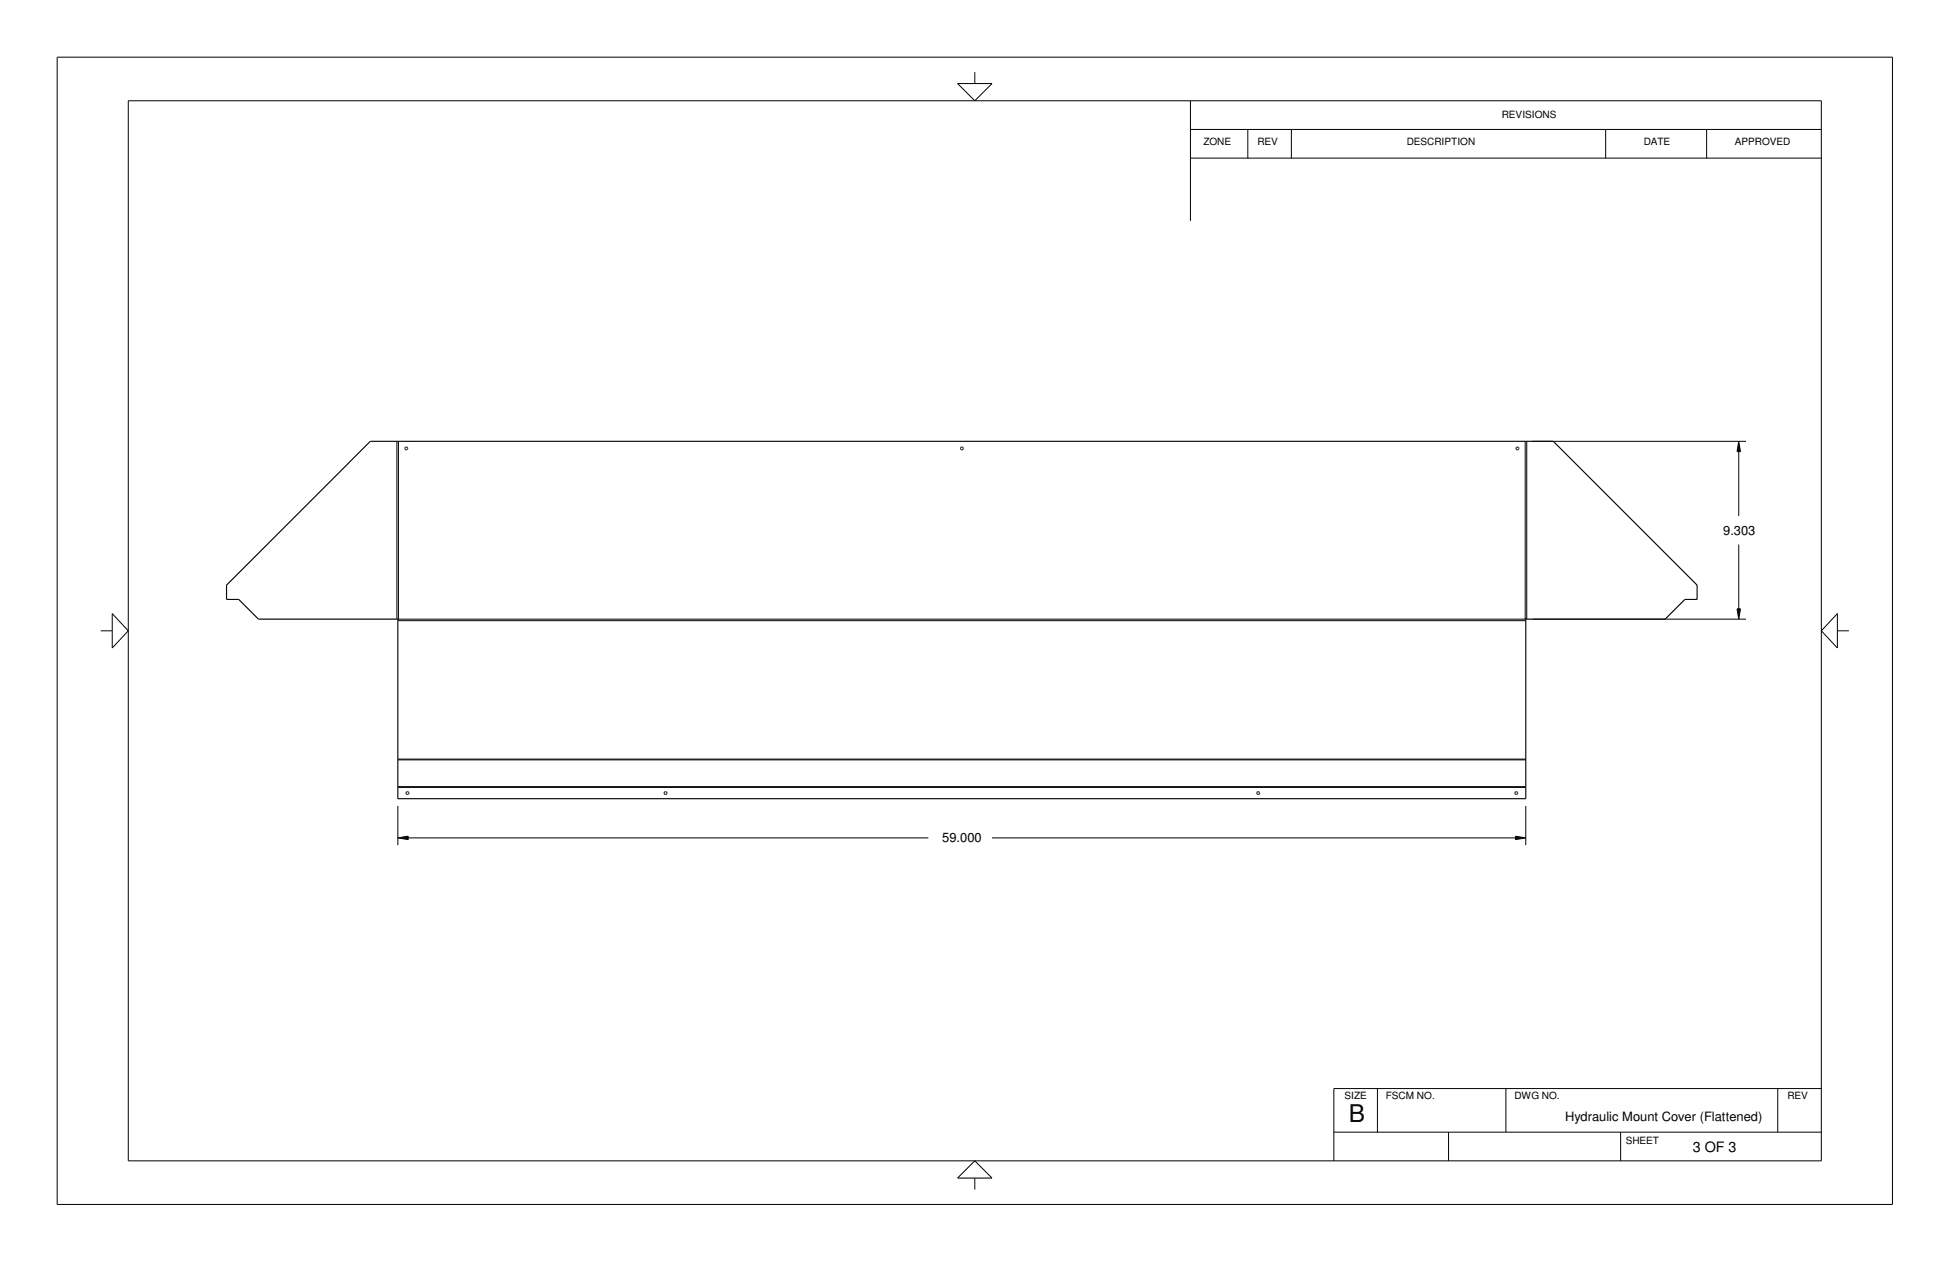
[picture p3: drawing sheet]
<svg xmlns="http://www.w3.org/2000/svg" width="432mm" height="279mm" viewBox="0 0 432 279" stroke-linecap="round" stroke-linejoin="round" font-family="sans-serif">
<g fill="none" stroke="#000" stroke-width=".22">
<path d="M12.7 12.7h406.4v254h-406.4zM212 18.5h7.7l-3.8 3.8zM215.9 16v2.5M28.4 22.3h374.9v234.7h-374.9zM263.6 28.7h139.7M263.6 35h139.7M263.6 22.3v26.6M276.3 28.7v6.3M286 28.7v6.3M355.6 28.7v6.3M377.9 28.7v6.3M87.9 97.7v39.4"/>
<path d="M88.2 97.7v39.4h249.5v-39.4M338.1 97.7v39.4M339.3 97.7h47.3M385 97.7l.4 2.3h-.8zM385 100v14.2M22.3 139.7h2.5M24.8 135.8l3.6 3.9-3.6 3.8zM88.1 137.4h249.8M339.3 137.1h47.3M384.6 134.8h.8l-.4 2.3zM385 120.6v14.2M406.9 135.8v7.7l-3.6-3.8z"/>
<path d="M406.9 139.7h2.5M88.1 174.3h249.8M88.1 168.2h249.8M88.1 174.2h249.8M88.1 168.1h249.8M88.1 178.4v8.7M337.9 178.4v8.7M88.1 185.5l2.3-.4v.8zM90.4 185.5h115.2M219.7 185.5h115.9M335.6 185.1l2.3 .4-2.3 .4zM215.9 257l3.8 3.8h-7.7z"/>
<path d="M295.4 250.7h107.9M305 241v9.7M320.8 250.7v6.3M333.5 241v9.7M358.9 250.7v6.3M393.7 241v9.7M403.3 241h-107.9v16M215.9 260.8v2.6"/>
</g>
<g fill="none" stroke="#000" stroke-width=".25">
<path d="M89.7 99.4l.3 .2 .3-.2M90.3 99.4v-.3l-.4-.1-.2 .2v.3M90.3 99.4h.1M212.7 99.1l.1 .5 .5-.2M212.7 99.4v.1M212.8 99h.4l.1 .4M212.8 99l-.1 .1M213.3 99.4h.1M213.3 99.2h.1M335.8 99h.1M335.8 99l-.1 .4 .3 .2M335.8 99h.4"/>
<path d="M336 99.6h.1M336.2 99h.1M336.2 99l.1 .4M336.3 99.4l-.3 .2M336.3 99.4h.1M88.1 137.1v39.7h249.8v-39.7M88.2 137.1h-31l-4.3-4.4h-2.7v-3.2l31.8-31.8h262l31.8 31.8v3.2h-2.7l-4.4 4.4h-31M90.5 175.7h.1M147.1 175.7h.1M147.1 175.4a.33 .33 0 0 1 .5 0 .33 .33 0 0 1-.1 .5l-.4-.1zM147.1 175.4v.1M147.7 175.7h.1"/>
<path d="M278.3 175.4h.1M278.4 175.3h.4l.1 .2a.36 .36 0 0 1-.2 .4 .36 .36 0 0 1-.4-.1zM278.9 175.4v.1M278.9 175.7h.1M335.4 175.5l.2-.2h.3l.1 .4M335.4 175.7h.1M335.5 175.4v.4h.5M336 175.8h.1M336 175.4v.1M336 175.7h.1M336 175.7v.1"/>
<circle cx="90.2" cy="175.6" r=".33"/>
</g>
<g fill="#000">
<path d="M335.6 185.2l2.3 .3-2.3 .4z"/>
<path d="M385 97.7l.4 2.3h-.7z" fill-rule="evenodd"/>
<path d="M384.6 134.8h.8l-.4 2.3z" fill-rule="evenodd"/>
<path d="M88.1 185.5l2.3-.3v.7z" fill-rule="evenodd"/>
</g>
<text font-size="5.4" x="298.7" y="248.5">B</text>
<text font-size="3.2" x="374.8" y="255">3 OF 3</text>
<g font-size="2.9">
<text x="381.6" y="118.4">9.303</text>
<text x="208.7" y="186.5">59.000</text>
</g>
<text font-size="2.8" x="346.6" y="248.1">Hydraulic Mount Cover (Flattened)</text>
<g font-size="2.2">
<text x="332.6" y="26">REVISIONS</text>
<text x="266.5" y="32.2">ZONE</text>
<text x="278.5" y="32.2">REV</text>
<text x="311.5" y="32.2">DESCRIPTION</text>
<text x="364" y="32.2">DATE</text>
<text x="384.2" y="32.2">APPROVED</text>
<text x="297.7" y="243.4">SIZE</text>
<text x="306.9" y="243.4">FSCM NO.</text>
<text x="335.4" y="243.4">DWG NO.</text>
<text x="395.8" y="243.4">REV</text>
<text x="360" y="253.2">SHEET</text>
</g>
</svg>
